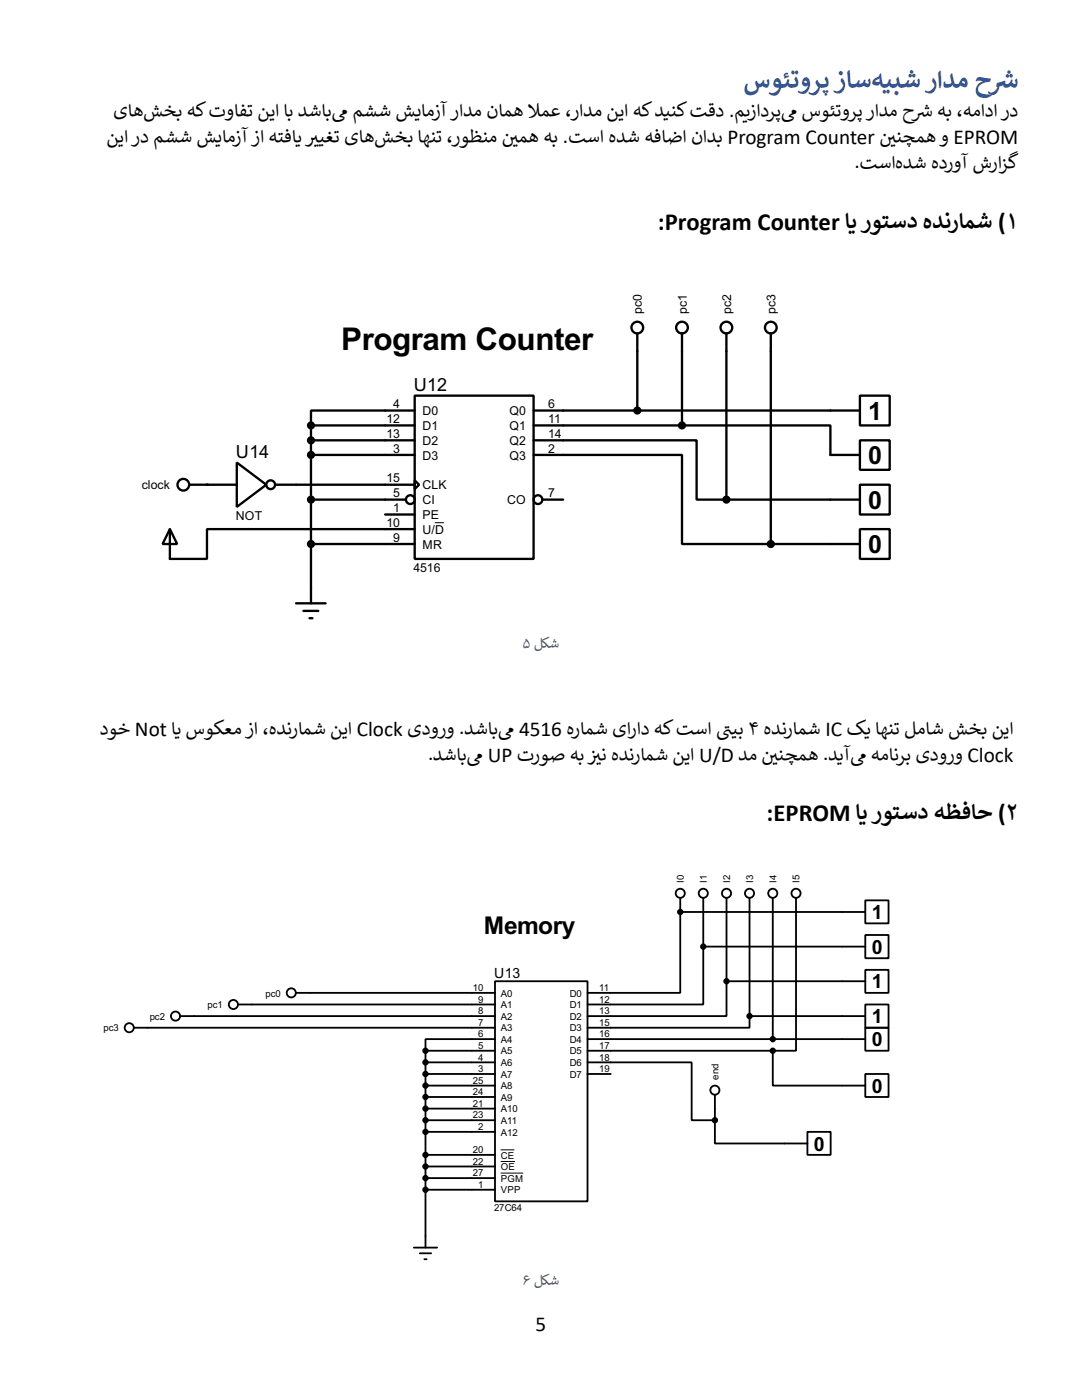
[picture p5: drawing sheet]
<svg xmlns="http://www.w3.org/2000/svg" width="216mm" height="279mm" viewBox="0 0 216 279" stroke-linecap="round" stroke-linejoin="round" font-family="sans-serif">
<g fill="none" stroke="#000" stroke-width=".47">
<path d="M82.7 79h23.8v32.5h-23.8zM127.2 66.5v15.4M136.1 66.5v18.4M144.9 66.5v33.2M153.8 66.5v42.1M171.6 79h5.9v5.9h-5.9zM37.7 96.7h9.5M47.2 92.3l5.9 4.4-5.9 4.5zM54.9 96.7h27.8M62.1 84.9h20.6M62.1 84.9v35.5M62.1 87.9h20.6"/>
<path d="M62.1 90.8h20.6M62.1 99.7h18.9M82.7 95.9l.9 .8-.9 .9zM82.7 81.9h-20.6v3M106.5 87.9h32.5v11.8h5.9M106.5 90.8h29.6v17.8h17.7M106.5 84.9h29.6M106.5 81.9h65.1M108.2 99.7h4.2M136.1 84.9h29.6v5.9h5.9M144.9 99.7h26.7M171.6 87.9h5.9v5.9h-5.9z"/>
<path d="M171.6 96.7h5.9v6h-5.9zM33.9 105.6l1.5 3h-3zM33.9 105.6v5.9h7.4v-5.9h41.4M62.1 108.6h20.6M76.9 102.7h5.8M153.8 108.6h17.8M171.6 105.6h5.9v5.9h-5.9zM59.1 120.4h5.9M60.5 121.9h3M61.8 123.4h.5"/>
<circle cx="127.2" cy="65.4" r="1.17"/>
<circle cx="136.1" cy="65.4" r="1.17"/>
<circle cx="144.9" cy="65.4" r="1.17"/>
<circle cx="153.8" cy="65.4" r="1.17"/>
<circle cx="36.6" cy="96.7" r="1.17"/>
<circle cx="54" cy="96.7" r=".87"/>
<circle cx="81.9" cy="99.7" r=".87"/>
<circle cx="107.3" cy="99.7" r=".87"/>
</g>
<circle cx="41.3" cy="96.7" r=".23" fill="#000"/>
<path d="M86.8 104.3h1.8" fill="none" stroke="#000" stroke-width=".2"/>
<g fill="#000" stroke="#000" stroke-width=".47">
<circle cx="62.1" cy="99.7" r=".58"/>
<circle cx="62.1" cy="90.8" r=".58"/>
<circle cx="62.1" cy="87.9" r=".58"/>
<circle cx="62.1" cy="84.9" r=".58"/>
<circle cx="127.2" cy="81.9" r=".58"/>
<circle cx="136.1" cy="84.9" r=".58"/>
<circle cx="144.9" cy="99.7" r=".58"/>
<circle cx="62.1" cy="108.6" r=".58"/>
<circle cx="153.8" cy="108.6" r=".58"/>
</g>
<path d="M20.2 170.4h175.5v83.2h-175.5z" fill="#fff"/>
<g fill="none" stroke="#000" stroke-width=".36">
<path d="M135.7 179.2v2.8M140.3 179.2v9.7M145 179.2v16.6M149.6 179.2v23.6M154.2 179.2v28.2M158.8 179.2v30.5h-4.6M172.7 179.7h4.6v4.6h-4.6zM59 198.1h39.8M98.8 195.8h18.4v44h-18.4zM135.7 182v16.1h-18.5M135.7 182h37M140.3 188.9v11.6h-23.1"/>
<path d="M140.3 188.9h32.4M145 195.8v7h-27.8M145 195.8h27.7M172.7 186.6h4.6v4.6h-4.6zM172.7 193.6h4.6v4.5h-4.6zM26.7 205.1h72.1M35.9 202.8h62.9M47.5 200.5h51.3M84.9 209.7v39.3M84.9 218.9h13.9M84.9 216.7h13.9M84.9 214.3h13.9"/>
<path d="M84.9 212h13.9M84.9 209.7h13.9M98.8 207.4h-13.9v2.3M117.2 212h20.8v11.6h4.6M117.2 214.3h4.7M117.2 209.7h37M117.2 207.4h55.5M142.6 218.5v5.1M149.6 202.8v2.3h-32.4M149.6 202.8h23.1M154.2 209.7v7h18.5M172.7 200.5h4.6v4.6h-4.6z"/>
<path d="M172.7 205.1h4.6v4.6h-4.6zM172.7 214.3h4.6v4.6h-4.6zM84.9 232.8h13.9M84.9 235.1h13.9M84.9 237.4h13.9M84.9 230.5h13.9M84.9 225.9h13.9M84.9 223.6h13.9M84.9 221.2h13.9M142.6 223.6v4.6h18.5M161.1 225.9h4.6v4.6h-4.6zM82.6 249h4.6"/>
<path d="M83.8 250.1h2.2M84.7 251.3h.4"/>
<circle cx="135.7" cy="178.3" r=".91"/>
<circle cx="140.3" cy="178.3" r=".91"/>
<circle cx="145" cy="178.3" r=".91"/>
<circle cx="149.6" cy="178.3" r=".91"/>
<circle cx="154.2" cy="178.3" r=".91"/>
<circle cx="158.8" cy="178.3" r=".91"/>
<circle cx="58.1" cy="198.1" r=".91"/>
<circle cx="25.8" cy="205.1" r=".91"/>
<circle cx="35" cy="202.8" r=".91"/>
<circle cx="46.6" cy="200.5" r=".91"/>
<circle cx="142.6" cy="217.6" r=".91"/>
</g>
<circle cx="135.7" cy="182" r=".18" fill="#000"/>
<path d="M99.9 229.5h2.7M99.9 231.8h2.9M99.9 234.1h4.5" fill="none" stroke="#000" stroke-width=".2"/>
<g fill="#000" stroke="#000" stroke-width=".36">
<circle cx="135.7" cy="182" r=".45"/>
<circle cx="140.3" cy="188.9" r=".45"/>
<circle cx="145" cy="195.8" r=".45"/>
<circle cx="84.9" cy="216.7" r=".45"/>
<circle cx="84.9" cy="218.9" r=".45"/>
<circle cx="84.9" cy="212" r=".45"/>
<circle cx="84.9" cy="209.7" r=".45"/>
<circle cx="84.9" cy="214.3" r=".45"/>
<circle cx="149.6" cy="202.8" r=".45"/>
<circle cx="154.2" cy="207.4" r=".45"/>
<circle cx="154.2" cy="209.7" r=".45"/>
<circle cx="84.9" cy="225.9" r=".45"/>
<circle cx="84.9" cy="221.2" r=".45"/>
<circle cx="84.9" cy="232.8" r=".45"/>
<circle cx="84.9" cy="235.1" r=".45"/>
<circle cx="84.9" cy="223.6" r=".45"/>
<circle cx="84.9" cy="230.5" r=".45"/>
<circle cx="84.9" cy="237.4" r=".45"/>
<circle cx="142.6" cy="223.6" r=".45"/>
</g>
<text font-size="7" x="68" y="69.9">Program Counter</text>
<g font-size="5.7" fill="#2f5496">
<text x="201.4" y="15.9">.</text>
<text x="148.4" y="18">سوئتورپ زاسه98شرادم ح-</text>
</g>
<g font-size="5.6">
<text x="173.2" y="83.7">1</text>
<text x="173.2" y="92.6">0</text>
<text x="173.2" y="101.5">0</text>
<text x="173.2" y="110.4">0</text>
</g>
<text font-size="5.5" x="96.5" y="186.5">Memory</text>
<g font-size="4.9">
<text x="131.3" y="45.8">:Program Counter اL روتسد ەدنرامش )۱</text>
<text x="153" y="163.8">:EPROM اL روتسد هظفاح )۲</text>
</g>
<g font-size="4.4">
<text x="173.9" y="183.4">1</text>
<text x="173.9" y="190.3">0</text>
<text x="173.9" y="197.2">1</text>
<text x="173.9" y="204.2">1</text>
<text x="173.9" y="208.8">0</text>
<text x="173.9" y="218.1">0</text>
<text x="162.4" y="229.6">0</text>
</g>
<g font-size="4.2">
<text x="22.7" y="23.6">یاهشخ6 هک توافت نیا ا6 دشا6V مشش ش.امزآرادم نامهلمع ،رادم نیا هکدUنکتقد .مçزادرپV سوئتورپرادم حm ه6 ،همادا رد</text>
<text x="105.3" y="23.6">ا</text>
<text x="185" y="22.3">ã</text>
<text x="21.3" y="28.8">نیا رد مشش ش.امزآ زا هتفاK©Fیغت یاهشخ6ا̈نت ،روظنم EFمه ه6 .تسا ەدش هفاضا ناد6 Program Counter EFنچمهو EPROM</text>
<text x="101.2" y="27.6">G</text>
<text x="176.6" y="27.6">G</text>
<text x="170.5" y="33.6">.تساەدش ەدروآ شرازگ</text>
<text x="19.9" y="146.9">دوخ Not اK سوکعمزا ،ەدنرامش نیا Clock یدورو .دشا6V 4516 ەرامش یاراد هک تسا ìیب ۴ ەدنرامش IC کKا̈نت لماش شخ6 نیا</text>
<text x="145.1" y="145.6">î</text>
<text x="85.4" y="151.7">.دشا6V UP تروص ه6©Fن ەدنرامش نیا U/D دم EFنچمه .دKآV همانرب یدورو Clock</text>
<text x="118.4" y="150.6">G</text>
<text x="153.1" y="150.9">G</text>
<text x="106.8" y="265.6">5</text>
</g>
<g font-size="4">
<text x="82.6" y="78">U12</text>
<text x="47.1" y="91.4">U14</text>
</g>
<g font-size="3.2" fill="#44546a">
<text x="104.3" y="129.5">۵ ل&quot;ش</text>
<text x="104.3" y="256.7">۶ ل&quot;ش</text>
</g>
<text font-size="3.1" x="98.6" y="195.1">U13</text>
<g font-size="2.7">
<text x="128.1" y="62.7" transform="rotate(-90 128.1 62.7)">pc0</text>
<text x="137" y="62.7" transform="rotate(-90 137 62.7)">pc1</text>
<text x="145.9" y="62.7" transform="rotate(-90 145.9 62.7)">pc2</text>
<text x="154.7" y="62.7" transform="rotate(-90 154.7 62.7)">pc3</text>
<text x="78.4" y="81.5">4</text>
<text x="84.3" y="82.9">D0</text>
<text x="101.7" y="82.9">Q0</text>
<text x="109.4" y="81.5">6</text>
<text x="77.1" y="84.4">12</text>
<text x="77.1" y="87.4">13</text>
<text x="84.3" y="85.8">D1</text>
<text x="84.3" y="88.8">D2</text>
<text x="101.7" y="85.8">Q1</text>
<text x="101.7" y="88.8">Q2</text>
<text x="109.4" y="84.4">11</text>
<text x="109.4" y="87.4">14</text>
<text x="78.4" y="90.3">3</text>
<text x="84.3" y="91.7">D3</text>
<text x="101.7" y="91.7">Q3</text>
<text x="109.4" y="90.3">2</text>
<text x="28.3" y="97.7">clock</text>
<text x="77.1" y="96.3">15</text>
<text x="78.4" y="99.2">5</text>
<text x="84.3" y="97.7">CLK</text>
<text x="84.3" y="100.6">CI</text>
<text x="101.2" y="100.6">CO</text>
<text x="109.4" y="99.2">7</text>
<text x="47.1" y="103.7">NOT</text>
<text x="77.1" y="105.1">10</text>
<text x="78.4" y="102.2">1</text>
<text x="84.3" y="103.6">PE</text>
<text x="84.3" y="106.5">U/D</text>
<text x="78.4" y="108.1">9</text>
<text x="84.3" y="109.5">MR</text>
<text x="82.5" y="114.1">4516</text>
</g>
<g font-size="2.1">
<text x="136.5" y="176.2" transform="rotate(-90 136.5 176.2)">I0</text>
<text x="141.1" y="176.2" transform="rotate(-90 141.1 176.2)">I1</text>
<text x="145.7" y="176.2" transform="rotate(-90 145.7 176.2)">I2</text>
<text x="150.3" y="176.2" transform="rotate(-90 150.3 176.2)">I3</text>
<text x="154.9" y="176.2" transform="rotate(-90 154.9 176.2)">I4</text>
<text x="159.6" y="176.2" transform="rotate(-90 159.6 176.2)">I5</text>
<text x="94.4" y="197.8">10</text>
<text x="119.5" y="197.8">11</text>
<text x="29.9" y="203.5">pc2</text>
<text x="41.4" y="201.2">pc1</text>
<text x="53" y="198.9">pc0</text>
<text x="95.4" y="200.1">9</text>
<text x="95.4" y="202.4">8</text>
<text x="99.9" y="198.9">A0</text>
<text x="99.9" y="201.2">A1</text>
<text x="99.9" y="203.5">A2</text>
<text x="113.7" y="198.9">D0</text>
<text x="113.7" y="201.2">D1</text>
<text x="113.7" y="203.5">D2</text>
<text x="119.5" y="200.1">12</text>
<text x="119.5" y="202.4">13</text>
<text x="20.7" y="205.8">pc3</text>
<text x="95.4" y="204.7">7</text>
<text x="95.4" y="207">6</text>
<text x="95.4" y="209.3">5</text>
<text x="99.9" y="205.8">A3</text>
<text x="99.9" y="208.1">A4</text>
<text x="113.7" y="205.8">D3</text>
<text x="113.7" y="208.1">D4</text>
<text x="119.5" y="204.7">15</text>
<text x="119.5" y="207">16</text>
<text x="119.5" y="209.3">17</text>
<text x="95.4" y="211.7">4</text>
<text x="95.4" y="214">3</text>
<text x="99.9" y="210.4">A5</text>
<text x="99.9" y="212.7">A6</text>
<text x="99.9" y="215.1">A7</text>
<text x="113.7" y="210.4">D5</text>
<text x="113.7" y="212.7">D6</text>
<text x="113.7" y="215.1">D7</text>
<text x="119.5" y="211.7">18</text>
<text x="119.5" y="214">19</text>
<text x="143.4" y="215.5" transform="rotate(-90 143.4 215.5)">end</text>
<text x="94.4" y="216.3">25</text>
<text x="94.4" y="218.6">24</text>
<text x="94.4" y="220.9">21</text>
<text x="99.9" y="217.4">A8</text>
<text x="99.9" y="219.7">A9</text>
<text x="99.9" y="222">A10</text>
<text x="94.4" y="223.2">23</text>
<text x="95.4" y="225.5">2</text>
<text x="99.9" y="224.3">A11</text>
<text x="99.9" y="226.6">A12</text>
<text x="94.4" y="230.1">20</text>
<text x="94.4" y="232.4">22</text>
<text x="99.9" y="231.2">CE</text>
<text x="99.9" y="233.5">OE</text>
<text x="94.4" y="234.8">27</text>
<text x="95.4" y="237.1">1</text>
<text x="99.9" y="235.8">PGM</text>
<text x="99.9" y="238.2">VPP</text>
<text x="98.6" y="241.8">27C64</text>
</g>
</svg>
